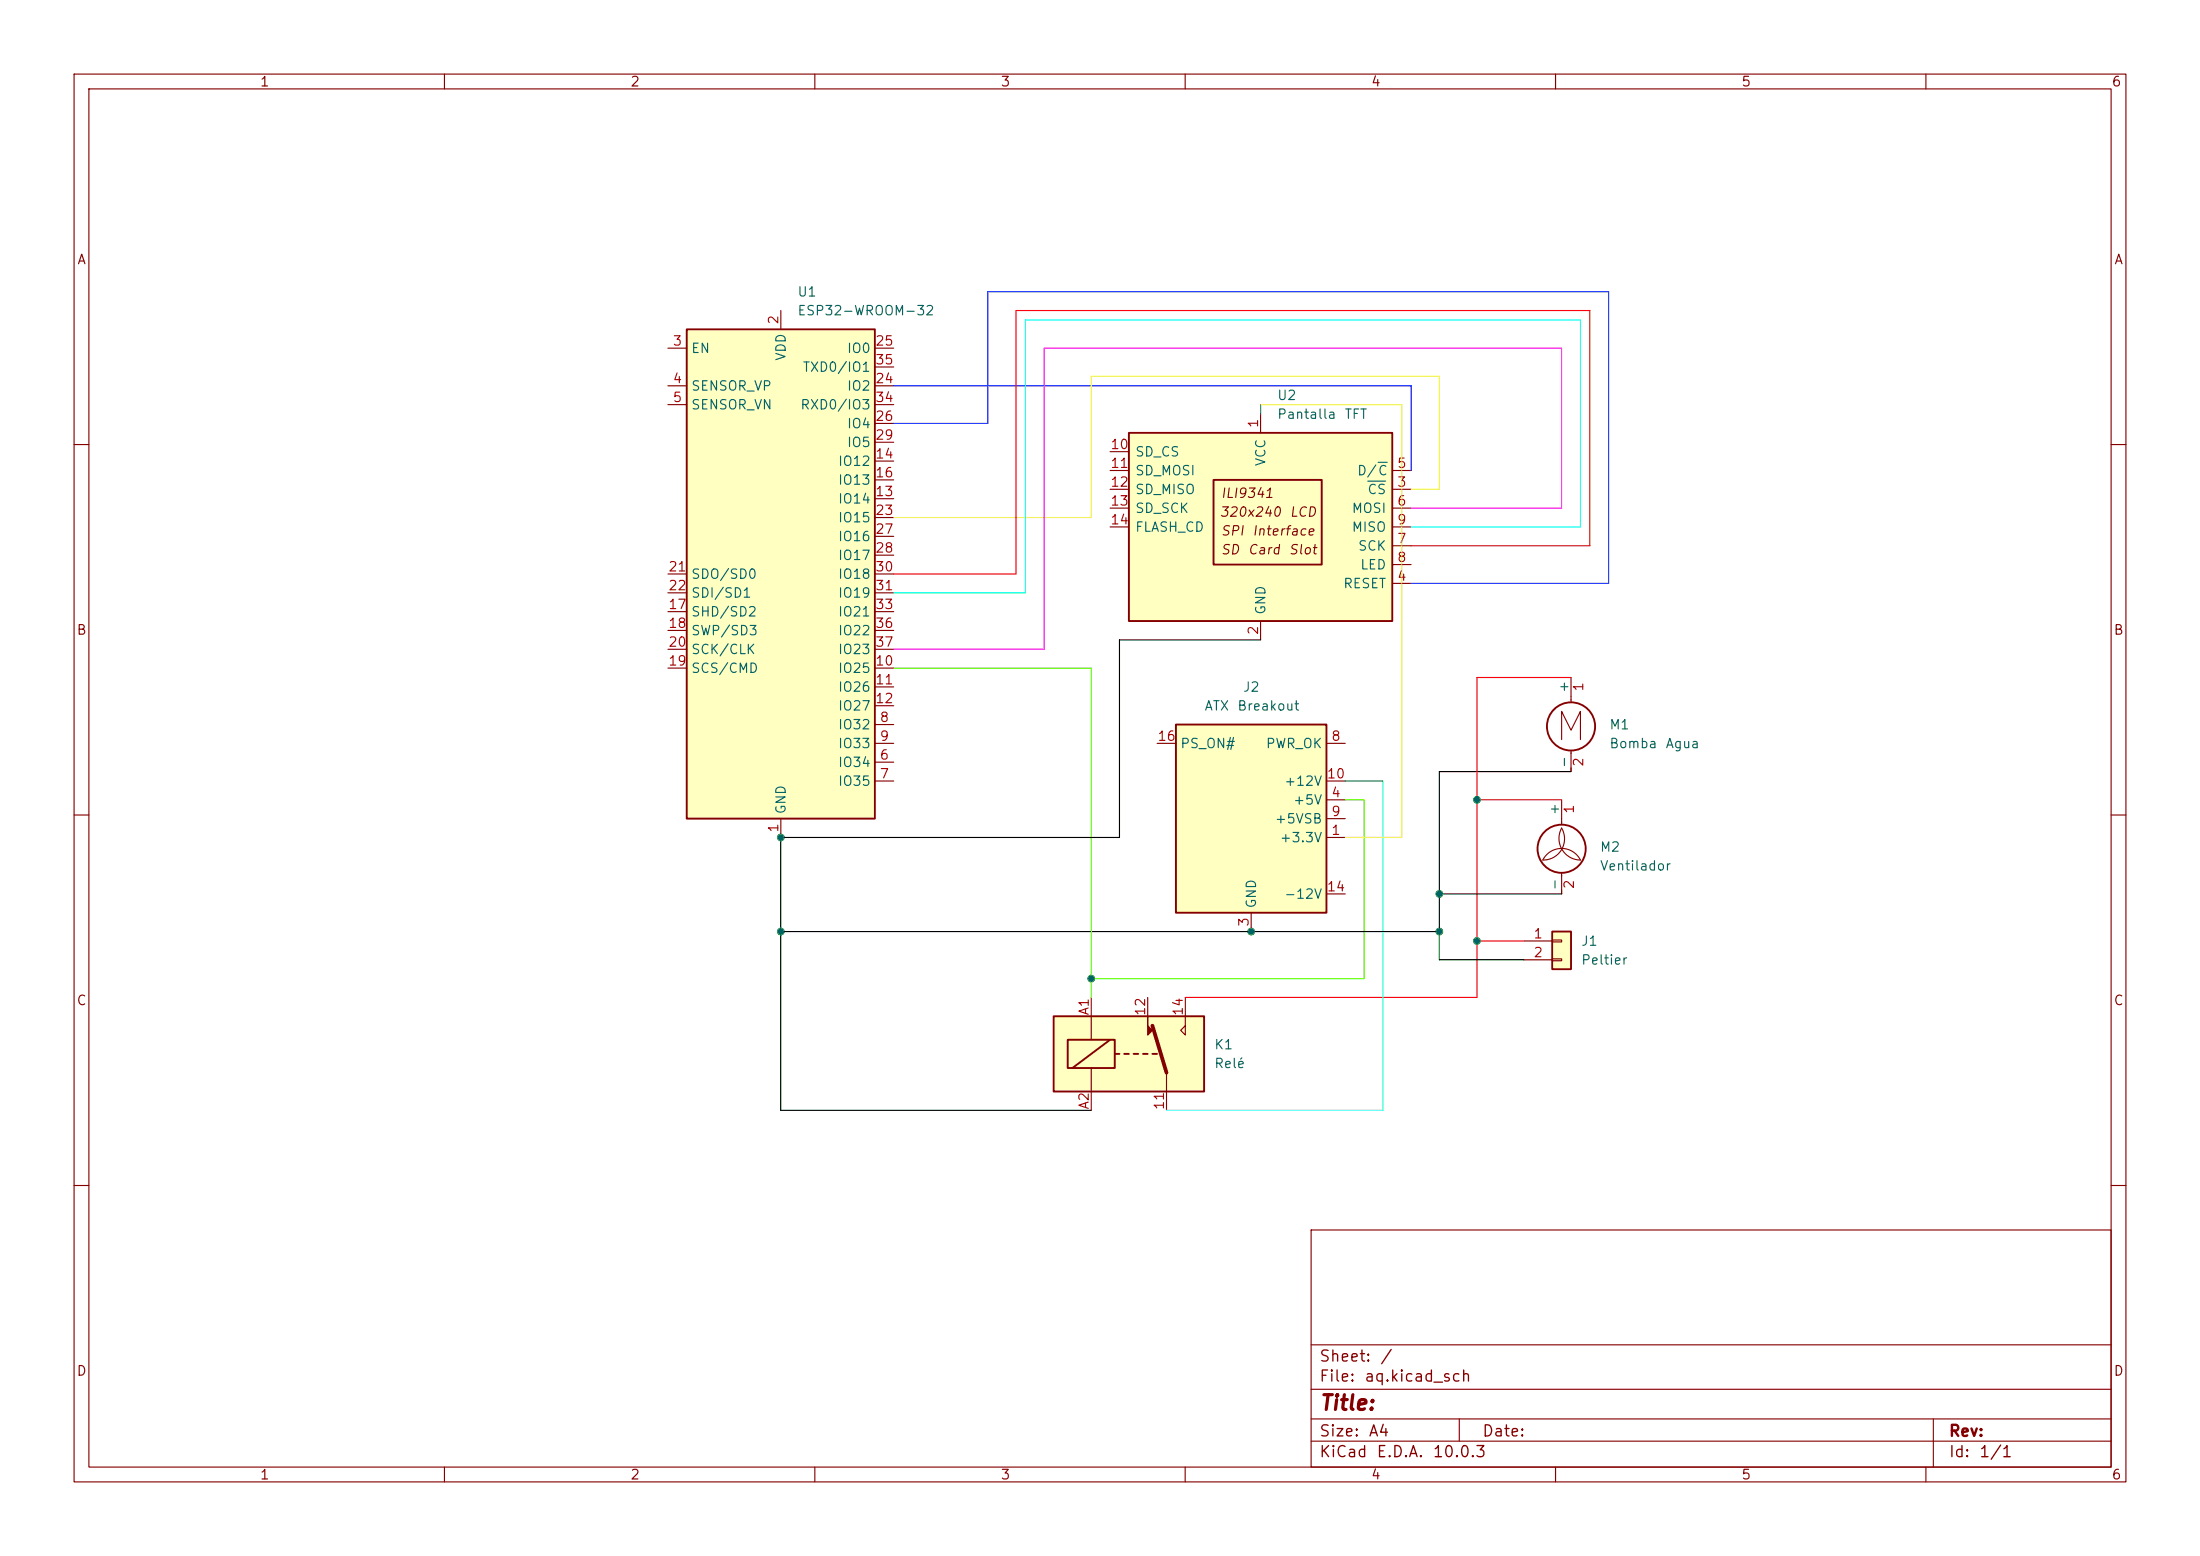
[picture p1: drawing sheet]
<svg xmlns="http://www.w3.org/2000/svg" width="297mm" height="210mm" viewBox="0 0 297 210" stroke-linecap="round" stroke-linejoin="round" font-family="sans-serif">
<g fill="none" stroke="#840000" stroke-width=".15">
<path d="M10 10h277v190h-277zM12 12h273v186h-273zM60 10v2M110 10v2M160 10v2M210 10v2M260 10v2M10 60h2M285 60h2M210.8 99.8v-3.8l1.3 2.6 1.3-2.6v3.8M212.1 91.4v3.4M10 110h2"/>
<path d="M212.1 101.3v2.8M285 110h2M10 160h2M177 166h108v32h-108zM285 160h2M60 198v2M110 198v2M160 198v2M177 194.5h108M177 191.5h108M177 187.5h108M177 181.5h108"/>
<path d="M197 191.5v3M210 198v2M260 198v2M261 191.5v6.5"/>
</g>
<circle cx="212.1" cy="98" r="3.3" fill="none" stroke="#840000" stroke-width=".25"/>
<path d="M158.7 97.8h20.4v25.4h-20.4z" fill="#ffffc2"/>
<path d="M158.7 97.8h20.4v25.4h-20.4z" fill="none" stroke="#840000" stroke-width=".25"/>
<path d="M156.2 100.3h2.5M179.1 113h2.5M179.1 108h2.5M179.1 100.3h2.5M179.1 110.5h2.5M179.1 105.4h2.5M168.9 123.2v2.5M179.1 120.7h2.5" fill="none" stroke="#840000" stroke-width=".15"/>
<path d="M152.4 58.4h35.6v25.4h-35.6z" fill="#ffffc2"/>
<g fill="none" stroke="#840000" stroke-width=".25">
<path d="M152.4 58.4h35.6v25.4h-35.6zM163.8 64.8h14.6v11.4h-14.6z"/>
<circle cx="210.8" cy="114.6" r="3.3"/>
</g>
<g fill="none" stroke="#840000" stroke-width=".15">
<path d="M170.2 55.9v2.5M149.9 66h2.5M149.9 63.5h2.5M149.9 68.6h2.5M149.9 71.1h2.5M149.9 61h2.5M188 66h2.5M188 78.7h2.5M188 63.5h2.5M188 68.6h2.5M188 73.7h2.5M188 76.2h2.5"/>
<path d="M188 71.1h2.5M170.2 83.8v2.6M210.8 111.8a2.86 2.86 0 0 1-2.5 4.3 2.84 2.84 0 0 1 2.5-1.6 2.84 2.84 0 0 1 2.6 1.6 2.92 2.92 0 0 1-2.6-4.3zM210.8 108v3.3M210.8 117.8v2.9"/>
</g>
<path d="M184.6 64.9h2.5M186.1 62.4h1.2" fill="none" stroke="#006464" stroke-width=".15"/>
<path d="M142.2 137.2h20.4v10.1h-20.4z" fill="#ffffc2"/>
<path d="M147.3 134.6v5.7M154.9 134.6v2.6M160 134.6v5.1l-.6-.6 .6-.7M147.3 144.1v5.8M157.5 144.8v5.1" fill="none" stroke="#840000" stroke-width=".15"/>
<path d="M142.2 137.2h20.4v10.1h-20.4zM144.1 140.3h6.4v3.8h-6.4zM149.9 140.3l-5.1 3.8M150.5 142.2h.6M151.8 142.2h.6M153 142.2h.7M154.3 142.2h.6M155.6 142.2h.6" fill="none" stroke="#840000" stroke-width=".25"/>
<path d="M154.9 137.2v1.2l.7 .7-.7 .6z" fill="#840000" stroke="#840000" stroke-width=".15"/>
<path d="M155.6 138.4l1.9 6.4" fill="none" stroke="#840000" stroke-width=".51"/>
<path d="M209.5 125.7h2.6v5.1h-2.6z" fill="#ffffc2"/>
<path d="M209.5 125.7h2.6v5.1h-2.6z" fill="none" stroke="#840000" stroke-width=".25"/>
<path d="M205.7 127h3.8M205.7 129.5h3.8M209.5 126.9h1.3v.2h-1.3zM209.5 129.4h1.3v.3h-1.3z" fill="none" stroke="#840000" stroke-width=".15"/>
<path d="M92.7 44.5h25.4v66h-25.4z" fill="#ffffc2"/>
<path d="M92.7 44.5h25.4v66h-25.4z" fill="none" stroke="#840000" stroke-width=".25"/>
<g fill="none" stroke="#840000" stroke-width=".15">
<path d="M90.2 47h2.5M90.2 52.1h2.5M90.2 54.6h2.5M105.4 41.9v2.6M118.1 47h2.5M118.1 52.1h2.5M118.1 54.6h2.5M118.1 57.2h2.5M118.1 59.7h2.5M118.1 49.5h2.5M90.2 77.5h2.5M118.1 67.3h2.5"/>
<path d="M118.1 62.2h2.5M118.1 64.8h2.5M118.1 77.5h2.5M118.1 69.9h2.5M118.1 72.4h2.5M118.1 74.9h2.5M90.2 90.2h2.5M90.2 82.6h2.5M90.2 85.1h2.5M90.2 87.6h2.5M90.2 80h2.5M118.1 97.8h2.5"/>
<path d="M118.1 90.2h2.5M118.1 92.7h2.5M118.1 95.3h2.5M118.1 82.6h2.5M118.1 85.1h2.5M118.1 87.6h2.5M118.1 80h2.5M105.4 110.5v2.5M118.1 102.9h2.5M118.1 105.4h2.5M118.1 100.3h2.5"/>
</g>
<path d="M120.6 90.2h26.7v44.4M181.6 108h2.5v24.1h-36.8" fill="none" stroke="#62ff00" stroke-width=".15"/>
<path d="M190.5 73.7h24.1v-31.8h-77.4v35.6h-16.6M199.4 91.4v43.2h-39.4" fill="none" stroke="#ff000d" stroke-width=".15"/>
<path d="M186.7 105.4v44.5h-29.2" fill="none" stroke="#34fffb" stroke-width=".15"/>
<path d="M170.2 54.6h19v58.4h-7.6" fill="none" stroke="#ffba00" stroke-width=".15"/>
<path d="M199.4 91.4h12.7M199.4 108h11.4M199.4 127h6.3" fill="none" stroke="#ff0018" stroke-width=".15"/>
<path d="M170.2 86.4h-19.1v26.6h-45.7v36.9h41.9M212.1 104.1h-17.8v21.6h-88.9M194.3 129.5h11.4M194.3 120.7h16.5" fill="none" stroke="#000" stroke-width=".15"/>
<path d="M170.2 54.6v1.3M181.6 105.4h5.1M194.3 125.7v3.8" fill="none" stroke="#009600" stroke-width=".15"/>
<path d="M190.5 68.6h20.3v-21.6h-69.8v40.6h-20.4" fill="none" stroke="#f000ff" stroke-width=".15"/>
<path d="M190.5 66h3.8v-15.2h-47v19.1h-26.7" fill="none" stroke="#fffd08" stroke-width=".15"/>
<path d="M120.6 52.1h69.9v11.4" fill="none" stroke="#0100ff" stroke-width=".15"/>
<path d="M190.5 71.1h22.9v-27.9h-75v36.8h-17.8" fill="none" stroke="#0fe" stroke-width=".15"/>
<path d="M120.6 57.2h12.7v-17.8h83.9v39.3h-26.7" fill="none" stroke="#0029ff" stroke-width=".15"/>
<g fill="#009600" stroke="#009600" stroke-width=".14">
<circle cx="168.9" cy="125.7" r=".46"/>
<circle cx="194.3" cy="120.7" r=".46"/>
<circle cx="194.3" cy="125.7" r=".46"/>
<circle cx="199.4" cy="108" r=".46"/>
<circle cx="199.4" cy="127" r=".46"/>
<circle cx="147.3" cy="132.1" r=".46"/>
<circle cx="105.4" cy="125.7" r=".46"/>
<circle cx="105.4" cy="113" r=".46"/>
</g>
<text font-size="2" fill="#840000" x="178" y="190.8">Title:</text>
<g font-size="1.5" fill="#840000">
<text x="178" y="184.2">Sheet:</text>
<text x="186.2" y="184.2">/</text>
<text x="178" y="186.9">File:</text>
<text x="184.1" y="186.9">aq.kicad_sch</text>
<text x="178" y="197.1">KiCad</text>
<text x="178" y="194.3">Size:</text>
<text x="184.7" y="194.3">A4</text>
<text x="185.7" y="197.1">E.D.A.</text>
<text x="193.3" y="197.1">10.0.3</text>
<text x="200" y="194.3">Date:</text>
<text x="263" y="194.3">Rev:</text>
<text x="263" y="197.1">Id:</text>
<text x="267.1" y="197.1">1/1</text>
</g>
<g font-size="1.3" fill="#840000">
<text x="35" y="12">1</text>
<text x="85" y="12">2</text>
<text x="135" y="12">3</text>
<text x="185" y="12">4</text>
<text x="235" y="12">5</text>
<text x="285" y="12">6</text>
<text x="10.3" y="36">A</text>
<text x="285.3" y="36">A</text>
<text x="164.5" y="70.1">320x240</text>
<text x="164.7" y="67.5">ILI9341</text>
<text x="174" y="70.1">LCD</text>
<text x="164.7" y="72.6">SPI</text>
<text x="164.7" y="75.1">SD</text>
<text x="168.4" y="75.1">Card</text>
<text x="169" y="72.6">Interface</text>
<text x="173.9" y="75.1">Slot</text>
<text x="10.3" y="86">B</text>
<text x="285.3" y="86">B</text>
<text x="10.3" y="136">C</text>
<text x="285.3" y="136">C</text>
<text x="10.3" y="186">D</text>
<text x="285.3" y="186">D</text>
<text x="35" y="200">1</text>
<text x="85" y="200">2</text>
<text x="135" y="200">3</text>
<text x="185" y="200">4</text>
<text x="235" y="200">5</text>
<text x="285" y="200">6</text>
</g>
<g font-size="1.3" fill="#006464">
<text x="107.6" y="40.3">U1</text>
<text x="93.2" y="48">EN</text>
<text x="107.6" y="42.9">ESP32-WROOM-32</text>
<text x="114.3" y="48">IO0</text>
<text x="93.2" y="53">SENSOR_VP</text>
<text x="106.4" y="48.8" transform="rotate(-90 106.4 48.8)">VDD</text>
<text x="108.3" y="50.5">TXD0/IO1</text>
<text x="114.3" y="53">IO2</text>
<text x="93.2" y="55.6">SENSOR_VN</text>
<text x="108" y="55.6">RXD0/IO3</text>
<text x="114.3" y="58.1">IO4</text>
<text x="172.3" y="56.9">Pantalla</text>
<text x="172.3" y="54.3">U2</text>
<text x="181.4" y="56.9">TFT</text>
<text x="113" y="63.2">IO12</text>
<text x="113" y="65.7">IO13</text>
<text x="114.3" y="60.7">IO5</text>
<text x="153.2" y="61.9">SD_CS</text>
<text x="153.2" y="64.5">SD_MOSI</text>
<text x="171.2" y="63" transform="rotate(-90 171.2 63)">VCC</text>
<text x="183.1" y="64.5">D/C</text>
<text x="113" y="68.3">IO14</text>
<text x="113" y="70.8">IO15</text>
<text x="153.2" y="67">SD_MISO</text>
<text x="153.2" y="69.6">SD_SCK</text>
<text x="182.4" y="69.6">MOSI</text>
<text x="184.5" y="67">CS</text>
<text x="113" y="73.4">IO16</text>
<text x="113" y="75.9">IO17</text>
<text x="153.2" y="72.1">FLASH_CD</text>
<text x="182.4" y="72.1">MISO</text>
<text x="183.2" y="74.6">SCK</text>
<text x="183.5" y="77.2">LED</text>
<text x="93.2" y="83.5">SHD/SD2</text>
<text x="93.2" y="78.4">SDO/SD0</text>
<text x="93.2" y="81">SDI/SD1</text>
<text x="113" y="78.4">IO18</text>
<text x="113" y="81">IO19</text>
<text x="113" y="83.5">IO21</text>
<text x="171.2" y="83.1" transform="rotate(-90 171.2 83.1)">GND</text>
<text x="181.2" y="79.7">RESET</text>
<text x="93.2" y="86.1">SWP/SD3</text>
<text x="93.2" y="88.6">SCK/CLK</text>
<text x="113" y="86.1">IO22</text>
<text x="113" y="88.6">IO23</text>
<text x="93.2" y="91.1">SCS/CMD</text>
<text x="113" y="91.1">IO25</text>
<text x="113" y="93.7">IO26</text>
<text x="167.7" y="93.7">J2</text>
<text x="212.1" y="93.6" transform="rotate(-90 212.1 93.6)">+</text>
<text x="113" y="98.8">IO32</text>
<text x="113" y="101.3">IO33</text>
<text x="113" y="96.2">IO27</text>
<text x="159.3" y="101.3">PS_ON#</text>
<text x="162.5" y="96.2">ATX</text>
<text x="167" y="96.2">Breakout</text>
<text x="170.8" y="101.3">PWR_OK</text>
<text x="217.2" y="98.8">M1</text>
<text x="217.2" y="101.3">Bomba</text>
<text x="224.8" y="101.3">Agua</text>
<text x="113" y="103.8">IO34</text>
<text x="113" y="106.4">IO35</text>
<text x="173.3" y="106.4">+12V</text>
<text x="212.1" y="103.8" transform="rotate(-90 212.1 103.8)">-</text>
<text x="106.4" y="110" transform="rotate(-90 106.4 110)">GND</text>
<text x="172" y="111.5">+5VSB</text>
<text x="174.5" y="108.9">+5V</text>
<text x="210.8" y="110.1" transform="rotate(-90 210.8 110.1)">+</text>
<text x="172.7" y="114">+3.3V</text>
<text x="215.9" y="115.3">M2</text>
<text x="215.9" y="117.8">Ventilador</text>
<text x="169.9" y="122.7" transform="rotate(-90 169.9 122.7)">GND</text>
<text x="173.3" y="121.6">-12V</text>
<text x="210.8" y="120.3" transform="rotate(-90 210.8 120.3)">-</text>
<text x="213.4" y="128">J1</text>
<text x="213.4" y="130.5">Peltier</text>
<text x="163.8" y="141.9">K1</text>
<text x="163.8" y="144.5">Relé</text>
</g>
<g font-size="1.3" fill="#a90000">
<text x="90.7" y="47">3</text>
<text x="105.4" y="43.9" transform="rotate(-90 105.4 43.9)">2</text>
<text x="118.1" y="47">25</text>
<text x="90.7" y="52">4</text>
<text x="118.1" y="52">24</text>
<text x="118.1" y="49.5">35</text>
<text x="90.7" y="54.6">5</text>
<text x="118.1" y="57.1">26</text>
<text x="118.1" y="59.7">29</text>
<text x="118.1" y="54.6">34</text>
<text x="170.2" y="57.9" transform="rotate(-90 170.2 57.9)">1</text>
<text x="118.1" y="62.2">14</text>
<text x="118.1" y="64.7">16</text>
<text x="149.8" y="60.9">10</text>
<text x="149.8" y="63.5">11</text>
<text x="188.5" y="63.5">5</text>
<text x="118.1" y="67.3">13</text>
<text x="118.1" y="69.8">23</text>
<text x="149.8" y="66">12</text>
<text x="149.8" y="68.6">13</text>
<text x="149.8" y="71.1">14</text>
<text x="188.5" y="66">3</text>
<text x="188.5" y="68.6">6</text>
<text x="188.5" y="71.1">9</text>
<text x="90.1" y="77.4">21</text>
<text x="118.1" y="72.4">27</text>
<text x="118.1" y="74.9">28</text>
<text x="118.1" y="77.4">30</text>
<text x="188.5" y="73.6">7</text>
<text x="188.5" y="76.2">8</text>
<text x="90.1" y="82.5">17</text>
<text x="90.1" y="80">22</text>
<text x="118.1" y="80">31</text>
<text x="118.1" y="82.5">33</text>
<text x="188.5" y="78.7">4</text>
<text x="90.1" y="85.1">18</text>
<text x="90.1" y="87.6">20</text>
<text x="118.1" y="85.1">36</text>
<text x="118.1" y="87.6">37</text>
<text x="170.2" y="85.8" transform="rotate(-90 170.2 85.8)">2</text>
<text x="90.1" y="90.1">19</text>
<text x="118.1" y="90.1">10</text>
<text x="118.1" y="92.7">11</text>
<text x="118.1" y="95.2">12</text>
<text x="214.1" y="93.4" transform="rotate(-90 214.1 93.4)">1</text>
<text x="118.7" y="97.8">8</text>
<text x="118.7" y="100.3">9</text>
<text x="156.2" y="100.3">16</text>
<text x="179.6" y="100.3">8</text>
<text x="118.7" y="102.8">6</text>
<text x="118.7" y="105.4">7</text>
<text x="179" y="105.4">10</text>
<text x="179.6" y="107.9">4</text>
<text x="214.1" y="103.6" transform="rotate(-90 214.1 103.6)">2</text>
<text x="105.4" y="112.5" transform="rotate(-90 105.4 112.5)">1</text>
<text x="179.6" y="113">1</text>
<text x="179.6" y="110.5">9</text>
<text x="212.8" y="109.9" transform="rotate(-90 212.8 109.9)">1</text>
<text x="168.9" y="125.2" transform="rotate(-90 168.9 125.2)">3</text>
<text x="179" y="120.6">14</text>
<text x="212.8" y="120.1" transform="rotate(-90 212.8 120.1)">2</text>
<text x="206.9" y="127">1</text>
<text x="206.9" y="129.5">2</text>
<text x="147.3" y="137.1" transform="rotate(-90 147.3 137.1)">A1</text>
<text x="154.9" y="137.2" transform="rotate(-90 154.9 137.2)">12</text>
<text x="160" y="137.2" transform="rotate(-90 160 137.2)">14</text>
<text x="147.3" y="149.8" transform="rotate(-90 147.3 149.8)">A2</text>
<text x="157.5" y="149.9" transform="rotate(-90 157.5 149.9)">11</text>
</g>
</svg>
